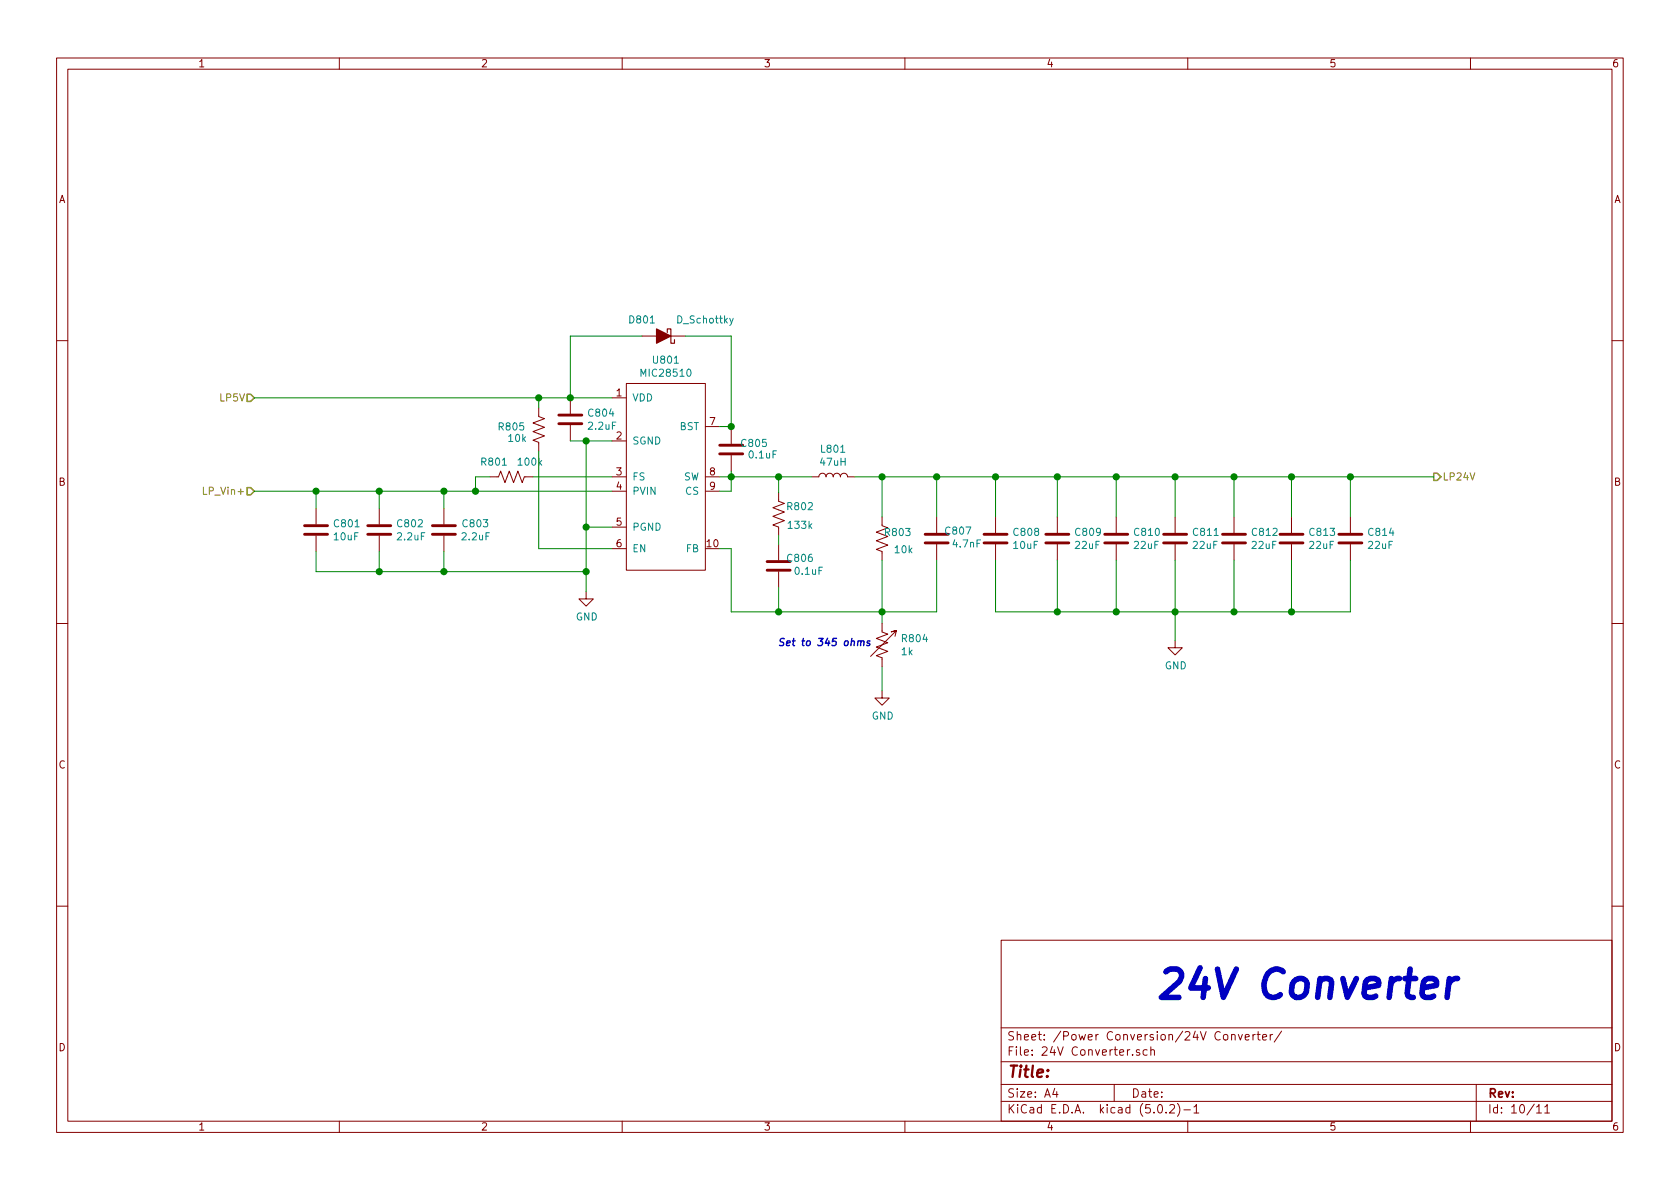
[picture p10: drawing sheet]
EESchema Schematic File Version 4
LIBS:LVDC Distribution-cache
EELAYER 26 0
EELAYER END
$Descr A4 11693 8268
encoding utf-8
Sheet 10 11
Title ""
Date ""
Rev ""
Comp ""
Comment1 ""
Comment2 ""
Comment3 ""
Comment4 ""
$EndDescr
Text Notes 8030 6970 0    197  Italic 39
24V Converter
Text HLabel 1770 3410 0    50   Input ~ 0
LP_Vin+
Text HLabel 1770 2760 0    50   Input ~ 0
LP5V
Text HLabel 9980 3310 2    50   Output ~ 0
LP24V
Wire Wire Line
	1770 3410 2200 3410
Wire Wire Line
	4260 3060 4080 3060
Wire Wire Line
	4080 3060 4080 3660
Wire Wire Line
	4260 3660 4080 3660
Connection ~ 4080 3660
Wire Wire Line
	4080 3660 4080 3970
$Comp
L power:GND #PWR0146
U 1 1
P 4080 4110
F 0 "#PWR0146" H 4080 3860 50  0001 C CNN
F 1 "GND" H 4085 3937 50  0000 C CNN
F 2 "" H 4080 4110 50  0001 C CNN
F 3 "" H 4080 4110 50  0001 C CNN
	1    4080 4110
	1    0    0    -1  
$EndComp
$Comp
L Device:C C804
U 1 1
P 3970 2910
F 0 "C804" H 4085 2956 50  0000 L CNN
F 1 "2.2uF" H 4085 2865 50  0000 L CNN
F 2 "Capacitor_SMD:C_0805_2012Metric_Pad1.15x1.40mm_HandSolder" H 4008 2760 50  0001 C CNN
F 3 "~" H 3970 2910 50  0001 C CNN
	1    3970 2910
	1    0    0    -1  
$EndComp
Connection ~ 3970 2760
Wire Wire Line
	3970 2760 4260 2760
Wire Wire Line
	4080 3060 3970 3060
Connection ~ 4080 3060
$Comp
L Device:L L801
U 1 1
P 5800 3310
F 0 "L801" V 5990 3310 50  0000 C CNN
F 1 "47uH" V 5899 3310 50  0000 C CNN
F 2 "LVDC:Wurth_Inductor_47uH" H 5800 3310 50  0001 C CNN
F 3 "~" H 5800 3310 50  0001 C CNN
	1    5800 3310
	0    -1   -1   0   
$EndComp
$Comp
L Device:D_Schottky_ALT D801
U 1 1
P 4620 2330
F 0 "D801" H 4770 2220 50  0000 C CNN
F 1 "D_Schottky" H 4330 2220 50  0000 C CNN
F 2 "Diode_SMD:D_SOD-123F" H 4620 2330 50  0001 C CNN
F 3 "~" H 4620 2330 50  0001 C CNN
	1    4620 2330
	-1   0    0    1   
$EndComp
$Comp
L Device:C C809
U 1 1
P 7360 3740
F 0 "C809" H 7475 3786 50  0000 L CNN
F 1 "22uF" H 7475 3695 50  0000 L CNN
F 2 "Capacitor_SMD:C_0805_2012Metric_Pad1.15x1.40mm_HandSolder" H 7398 3590 50  0001 C CNN
F 3 "1276-3373-1-ND" H 7360 3740 50  0001 C CNN
	1    7360 3740
	1    0    0    -1  
$EndComp
$Comp
L Device:C C808
U 1 1
P 6930 3740
F 0 "C808" H 7045 3786 50  0000 L CNN
F 1 "10uF" H 7045 3695 50  0000 L CNN
F 2 "Capacitor_SMD:C_0805_2012Metric_Pad1.15x1.40mm_HandSolder" H 6968 3590 50  0001 C CNN
F 3 "~" H 6930 3740 50  0001 C CNN
	1    6930 3740
	1    0    0    -1  
$EndComp
$Comp
L Device:R_US R802
U 1 1
P 5420 3570
F 0 "R802" H 5270 3520 50  0000 C CNN
F 1 "133k" H 5270 3650 50  0000 C CNN
F 2 "Resistor_SMD:R_0805_2012Metric_Pad1.15x1.40mm_HandSolder" V 5460 3560 50  0001 C CNN
F 3 "~" H 5420 3570 50  0001 C CNN
	1    5420 3570
	-1   0    0    1   
$EndComp
$Comp
L Device:C C806
U 1 1
P 5420 3930
F 0 "C806" H 5270 3880 50  0000 C CNN
F 1 "0.1uF" H 5210 3970 50  0000 C CNN
F 2 "Capacitor_SMD:C_0805_2012Metric_Pad1.15x1.40mm_HandSolder" H 5458 3780 50  0001 C CNN
F 3 "~" H 5420 3930 50  0001 C CNN
	1    5420 3930
	-1   0    0    1   
$EndComp
Wire Wire Line
	5420 3720 5420 3780
$Comp
L LVDC-Library:MIC28510 U801
U 1 1
P 4660 3260
F 0 "U801" H 4635 4025 50  0000 C CNN
F 1 "MIC28510" H 4635 3934 50  0000 C CNN
F 2 "LVDC:MIC28510_QFN" H 4660 3560 50  0001 C CNN
F 3 "" H 4660 3560 50  0001 C CNN
	1    4660 3260
	1    0    0    -1  
$EndComp
Wire Wire Line
	5010 3310 5090 3310
Wire Wire Line
	5420 3310 5420 3420
Wire Wire Line
	5650 3310 5420 3310
Connection ~ 5420 3310
Wire Wire Line
	5010 3410 5090 3410
Wire Wire Line
	5090 3410 5090 3310
Connection ~ 5090 3310
Wire Wire Line
	5090 3310 5420 3310
$Comp
L Device:C C805
U 1 1
P 5090 3120
F 0 "C805" H 4930 3080 50  0000 C CNN
F 1 "0.1uF" H 4870 3160 50  0000 C CNN
F 2 "Capacitor_SMD:C_0805_2012Metric_Pad1.15x1.40mm_HandSolder" H 5128 2970 50  0001 C CNN
F 3 "~" H 5090 3120 50  0001 C CNN
	1    5090 3120
	-1   0    0    1   
$EndComp
Wire Wire Line
	5090 3310 5090 3270
Wire Wire Line
	5090 2970 5090 2960
Wire Wire Line
	5090 2960 5010 2960
Wire Wire Line
	5090 2960 5090 2330
Wire Wire Line
	5090 2330 4770 2330
Connection ~ 5090 2960
Wire Wire Line
	4470 2330 3970 2330
Wire Wire Line
	3970 2330 3970 2760
Wire Wire Line
	5010 3810 5090 3810
Wire Wire Line
	5090 3810 5090 4250
Wire Wire Line
	5090 4250 5420 4250
Wire Wire Line
	5420 4250 5420 4080
$Comp
L Device:R_US R803
U 1 1
P 6140 3740
F 0 "R803" H 6030 3700 50  0000 C CNN
F 1 "10k" H 5990 3820 50  0000 C CNN
F 2 "Resistor_SMD:R_0805_2012Metric_Pad1.15x1.40mm_HandSolder" V 6180 3730 50  0001 C CNN
F 3 "~" H 6140 3740 50  0001 C CNN
	1    6140 3740
	-1   0    0    1   
$EndComp
Wire Wire Line
	5420 4250 6140 4250
Wire Wire Line
	6140 4250 6140 4330
Connection ~ 5420 4250
Wire Wire Line
	6140 4250 6140 3890
Connection ~ 6140 4250
Wire Wire Line
	6140 3590 6140 3310
Wire Wire Line
	6140 3310 5950 3310
Connection ~ 6140 3310
Wire Wire Line
	6140 3310 6520 3310
$Comp
L Device:C C811
U 1 1
P 8180 3740
F 0 "C811" H 8295 3786 50  0000 L CNN
F 1 "22uF" H 8295 3695 50  0000 L CNN
F 2 "Capacitor_SMD:C_0805_2012Metric_Pad1.15x1.40mm_HandSolder" H 8218 3590 50  0001 C CNN
F 3 "1276-3373-1-ND" H 8180 3740 50  0001 C CNN
	1    8180 3740
	1    0    0    -1  
$EndComp
$Comp
L Device:C C812
U 1 1
P 8590 3740
F 0 "C812" H 8705 3786 50  0000 L CNN
F 1 "22uF" H 8705 3695 50  0000 L CNN
F 2 "Capacitor_SMD:C_0805_2012Metric_Pad1.15x1.40mm_HandSolder" H 8628 3590 50  0001 C CNN
F 3 "1276-3373-1-ND" H 8590 3740 50  0001 C CNN
	1    8590 3740
	1    0    0    -1  
$EndComp
$Comp
L Device:C C813
U 1 1
P 8990 3740
F 0 "C813" H 9105 3786 50  0000 L CNN
F 1 "22uF" H 9105 3695 50  0000 L CNN
F 2 "Capacitor_SMD:C_0805_2012Metric_Pad1.15x1.40mm_HandSolder" H 9028 3590 50  0001 C CNN
F 3 "1276-3373-1-ND" H 8990 3740 50  0001 C CNN
	1    8990 3740
	1    0    0    -1  
$EndComp
$Comp
L Device:C C814
U 1 1
P 9400 3740
F 0 "C814" H 9515 3786 50  0000 L CNN
F 1 "22uF" H 9515 3695 50  0000 L CNN
F 2 "Capacitor_SMD:C_0805_2012Metric_Pad1.15x1.40mm_HandSolder" H 9438 3590 50  0001 C CNN
F 3 "1276-3373-1-ND" H 9400 3740 50  0001 C CNN
	1    9400 3740
	1    0    0    -1  
$EndComp
$Comp
L power:GND #PWR0147
U 1 1
P 6140 4800
F 0 "#PWR0147" H 6140 4550 50  0001 C CNN
F 1 "GND" H 6145 4627 50  0000 C CNN
F 2 "" H 6140 4800 50  0001 C CNN
F 3 "" H 6140 4800 50  0001 C CNN
	1    6140 4800
	1    0    0    -1  
$EndComp
$Comp
L Device:C C807
U 1 1
P 6520 3740
F 0 "C807" H 6370 3690 50  0000 C CNN
F 1 "4.7nF" H 6310 3780 50  0000 C CNN
F 2 "Capacitor_SMD:C_0805_2012Metric_Pad1.15x1.40mm_HandSolder" H 6558 3590 50  0001 C CNN
F 3 "~" H 6520 3740 50  0001 C CNN
	1    6520 3740
	-1   0    0    1   
$EndComp
Wire Wire Line
	6520 3890 6520 4250
Wire Wire Line
	6520 4250 6140 4250
Wire Wire Line
	6520 3590 6520 3310
Connection ~ 6520 3310
Text Notes 5410 4500 0    50   Italic 10
Set to 345 ohms
$Comp
L Device:C C803
U 1 1
P 3090 3680
F 0 "C803" H 3205 3726 50  0000 L CNN
F 1 "2.2uF" H 3205 3635 50  0000 L CNN
F 2 "Capacitor_SMD:C_0805_2012Metric_Pad1.15x1.40mm_HandSolder" H 3128 3530 50  0001 C CNN
F 3 "~" H 3090 3680 50  0001 C CNN
	1    3090 3680
	1    0    0    -1  
$EndComp
$Comp
L Device:C C802
U 1 1
P 2640 3680
F 0 "C802" H 2755 3726 50  0000 L CNN
F 1 "2.2uF" H 2755 3635 50  0000 L CNN
F 2 "Capacitor_SMD:C_0805_2012Metric_Pad1.15x1.40mm_HandSolder" H 2678 3530 50  0001 C CNN
F 3 "~" H 2640 3680 50  0001 C CNN
	1    2640 3680
	1    0    0    -1  
$EndComp
$Comp
L Device:C C801
U 1 1
P 2200 3680
F 0 "C801" H 2315 3726 50  0000 L CNN
F 1 "10uF" H 2315 3635 50  0000 L CNN
F 2 "Capacitor_SMD:C_0805_2012Metric_Pad1.15x1.40mm_HandSolder" H 2238 3530 50  0001 C CNN
F 3 "~" H 2200 3680 50  0001 C CNN
	1    2200 3680
	1    0    0    -1  
$EndComp
Wire Wire Line
	3090 3970 3090 3830
Connection ~ 4080 3970
Wire Wire Line
	4080 3970 4080 4110
Wire Wire Line
	3090 3530 3090 3410
Wire Wire Line
	2640 3830 2640 3970
Wire Wire Line
	2640 3530 2640 3410
Wire Wire Line
	2200 3410 2200 3530
Wire Wire Line
	2200 3830 2200 3970
$Comp
L Device:R_US R801
U 1 1
P 3560 3310
F 0 "R801" V 3660 3430 50  0000 C CNN
F 1 "100k" V 3660 3180 50  0000 C CNN
F 2 "Resistor_SMD:R_0805_2012Metric_Pad1.15x1.40mm_HandSolder" V 3600 3300 50  0001 C CNN
F 3 "~" H 3560 3310 50  0001 C CNN
	1    3560 3310
	0    -1   -1   0   
$EndComp
Connection ~ 3090 3410
Connection ~ 3090 3970
Wire Wire Line
	3090 3970 4080 3970
Connection ~ 2200 3410
Connection ~ 2640 3410
Connection ~ 2640 3970
Wire Wire Line
	2200 3410 2640 3410
Wire Wire Line
	2640 3970 3090 3970
Wire Wire Line
	2640 3410 3090 3410
Wire Wire Line
	3710 3310 4260 3310
Wire Wire Line
	3090 3410 3310 3410
Wire Wire Line
	3410 3310 3310 3310
Wire Wire Line
	3310 3310 3310 3410
Connection ~ 3310 3410
Wire Wire Line
	3310 3410 4260 3410
Wire Wire Line
	6140 4630 6140 4800
$Comp
L Device:C C810
U 1 1
P 7770 3740
F 0 "C810" H 7885 3786 50  0000 L CNN
F 1 "22uF" H 7885 3695 50  0000 L CNN
F 2 "Capacitor_SMD:C_0805_2012Metric_Pad1.15x1.40mm_HandSolder" H 7808 3590 50  0001 C CNN
F 3 "1276-3373-1-ND" H 7770 3740 50  0001 C CNN
	1    7770 3740
	1    0    0    -1  
$EndComp
Wire Wire Line
	6520 3310 6930 3310
Wire Wire Line
	6930 3890 6930 4250
Wire Wire Line
	6930 4250 7360 4250
Wire Wire Line
	7360 4250 7360 3890
Wire Wire Line
	6930 3590 6930 3310
Connection ~ 6930 3310
Wire Wire Line
	6930 3310 7360 3310
Wire Wire Line
	7360 3590 7360 3310
Connection ~ 7360 3310
Wire Wire Line
	7360 3310 7770 3310
Wire Wire Line
	7770 3590 7770 3310
Connection ~ 7770 3310
Wire Wire Line
	7770 3310 8180 3310
Wire Wire Line
	7770 3890 7770 4250
Wire Wire Line
	7770 4250 7360 4250
Connection ~ 7360 4250
Wire Wire Line
	8180 3890 8180 4250
Wire Wire Line
	8180 4250 7770 4250
Connection ~ 7770 4250
Wire Wire Line
	8180 3590 8180 3310
Connection ~ 8180 3310
Wire Wire Line
	8180 3310 8590 3310
Wire Wire Line
	8590 3590 8590 3310
Connection ~ 8590 3310
Wire Wire Line
	8590 3310 8990 3310
Wire Wire Line
	8590 3890 8590 4250
Wire Wire Line
	8590 4250 8180 4250
Connection ~ 8180 4250
Wire Wire Line
	8990 3890 8990 4250
Wire Wire Line
	8990 4250 8590 4250
Connection ~ 8590 4250
Wire Wire Line
	8990 3590 8990 3310
Connection ~ 8990 3310
Wire Wire Line
	8990 3310 9400 3310
Wire Wire Line
	9400 3590 9400 3310
Connection ~ 9400 3310
Wire Wire Line
	9400 3310 9980 3310
Wire Wire Line
	9400 3890 9400 4250
Wire Wire Line
	9400 4250 8990 4250
Connection ~ 8990 4250
$Comp
L power:GND #PWR0148
U 1 1
P 8180 4450
F 0 "#PWR0148" H 8180 4200 50  0001 C CNN
F 1 "GND" H 8185 4277 50  0000 C CNN
F 2 "" H 8180 4450 50  0001 C CNN
F 3 "" H 8180 4450 50  0001 C CNN
	1    8180 4450
	1    0    0    -1  
$EndComp
Wire Wire Line
	8180 4450 8180 4250
Wire Wire Line
	2200 3970 2640 3970
$Comp
L Device:R_Variable_US R804
U 1 1
P 6140 4480
F 0 "R804" H 6268 4526 50  0000 L CNN
F 1 "1k" H 6268 4435 50  0000 L CNN
F 2 "Resistor_SMD:R_0805_2012Metric_Pad1.15x1.40mm_HandSolder" V 6070 4480 50  0001 C CNN
F 3 "~" H 6140 4480 50  0001 C CNN
	1    6140 4480
	1    0    0    -1  
$EndComp
Wire Wire Line
	1770 2760 3750 2760
$Comp
L Device:R_US R805
U 1 1
P 3750 2980
F 0 "R805" H 3560 3000 50  0000 C CNN
F 1 "10k" H 3600 2920 50  0000 C CNN
F 2 "Resistor_SMD:R_0805_2012Metric_Pad1.15x1.40mm_HandSolder" V 3790 2970 50  0001 C CNN
F 3 "~" H 3750 2980 50  0001 C CNN
	1    3750 2980
	1    0    0    -1  
$EndComp
Wire Wire Line
	3750 2830 3750 2760
Connection ~ 3750 2760
Wire Wire Line
	3750 2760 3970 2760
Wire Wire Line
	3750 3130 3750 3810
Wire Wire Line
	3750 3810 4260 3810
$EndSCHEMATC
